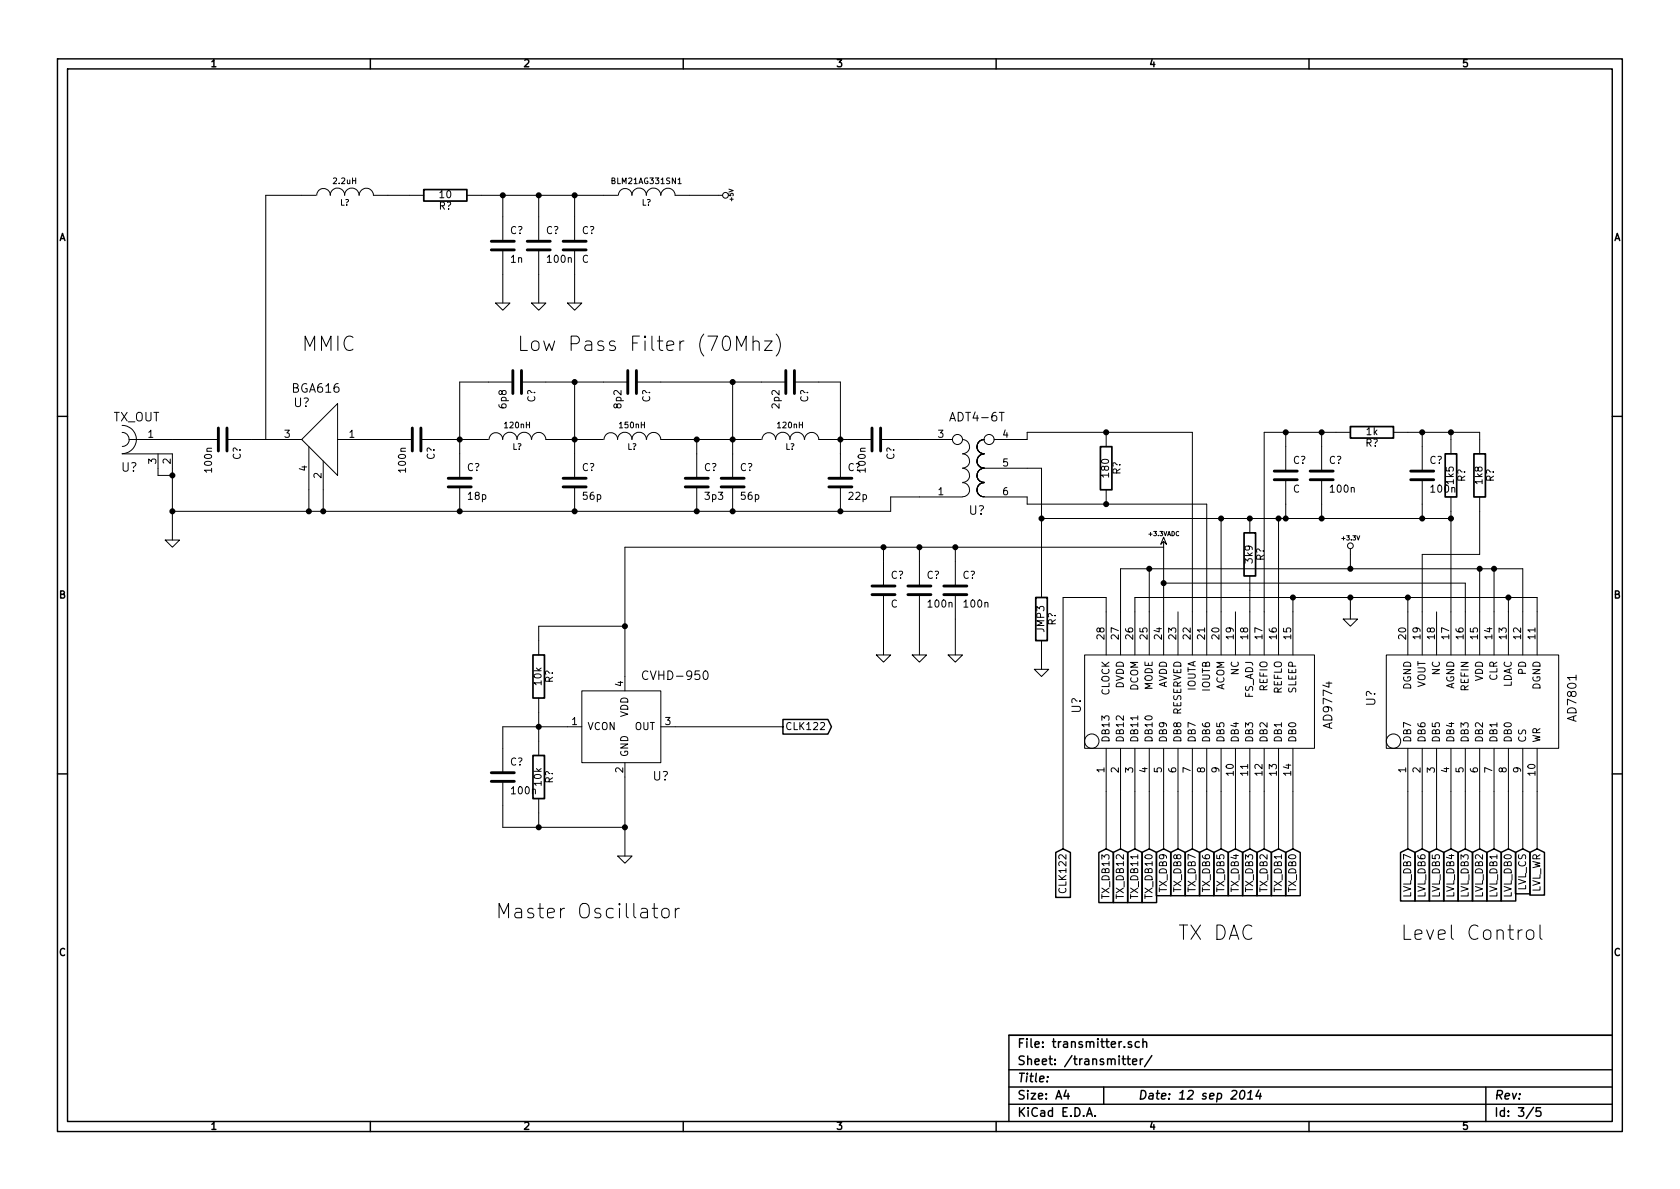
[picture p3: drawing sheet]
EESchema Schematic File Version 2
LIBS:power
LIBS:device
LIBS:transistors
LIBS:conn
LIBS:linear
LIBS:regul
LIBS:74xx
LIBS:cmos4000
LIBS:adc-dac
LIBS:memory
LIBS:xilinx
LIBS:special
LIBS:microcontrollers
LIBS:dsp
LIBS:microchip
LIBS:analog_switches
LIBS:motorola
LIBS:texas
LIBS:intel
LIBS:audio
LIBS:interface
LIBS:digital-audio
LIBS:philips
LIBS:display
LIBS:cypress
LIBS:siliconi
LIBS:opto
LIBS:atmel
LIBS:contrib
LIBS:valves
LIBS:sdr-cache
EELAYER 27 0
EELAYER END
$Descr A4 11693 8268
encoding utf-8
Sheet 3 5
Title ""
Date "12 sep 2014"
Rev ""
Comp ""
Comment1 ""
Comment2 ""
Comment3 ""
Comment4 ""
$EndDescr
Text Notes 3450 6400 0    100  ~ 0
Master Oscillator
Text GLabel 5450 5050 2    50   Output ~ 0
CLK122
Wire Wire Line
	4700 5050 5450 5050
Wire Wire Line
	4350 4350 3750 4350
Wire Wire Line
	3750 4350 3750 4450
Connection ~ 3750 5050
Connection ~ 3750 5750
Wire Wire Line
	3500 5600 3500 5750
Wire Wire Line
	3500 5750 4350 5750
Wire Wire Line
	4350 5400 4350 5950
Wire Wire Line
	4000 1900 4000 2100
Wire Wire Line
	3500 1900 3500 2100
Connection ~ 3750 1350
Wire Wire Line
	3750 1350 3750 1500
Wire Wire Line
	4800 1350 5000 1350
Wire Wire Line
	2700 1350 2850 1350
Connection ~ 1200 3550
Wire Wire Line
	1200 3750 1200 3250
Connection ~ 2150 3550
Wire Wire Line
	1200 3550 6200 3550
Connection ~ 3200 3550
Wire Wire Line
	2250 3550 2250 3400
Wire Wire Line
	1900 3050 1750 3050
Connection ~ 5100 2650
Wire Wire Line
	5100 3150 5100 2650
Connection ~ 4000 2650
Wire Wire Line
	4000 3150 4000 2650
Wire Wire Line
	3400 2650 3200 2650
Wire Wire Line
	3200 2650 3200 3150
Connection ~ 4000 3050
Connection ~ 5100 3050
Wire Wire Line
	3900 3050 4100 3050
Connection ~ 4000 3550
Connection ~ 5100 3550
Wire Wire Line
	5700 2650 5850 2650
Wire Wire Line
	5850 2650 5850 3150
Wire Wire Line
	5900 3050 5800 3050
Wire Wire Line
	6200 3550 6200 3450
Wire Wire Line
	6200 3450 6400 3450
Wire Wire Line
	7150 3450 7150 3500
Wire Wire Line
	7150 3500 8400 3500
Connection ~ 8950 3600
Wire Wire Line
	8950 3600 8950 3500
Connection ~ 9200 3000
Wire Wire Line
	9200 3000 9200 3100
Wire Wire Line
	8900 3600 8900 4250
Wire Wire Line
	7400 5900 7400 4150
Wire Wire Line
	7400 4150 7700 4150
Wire Wire Line
	7700 4150 7700 4250
Connection ~ 9900 3600
Wire Wire Line
	9900 3600 9900 3500
Connection ~ 10100 3000
Wire Wire Line
	10100 3050 10100 3000
Connection ~ 10100 3600
Wire Wire Line
	10100 4250 10100 3550
Connection ~ 8900 3600
Wire Wire Line
	10100 3600 7250 3600
Connection ~ 10400 3950
Wire Wire Line
	10400 3950 10400 4250
Wire Wire Line
	8000 4250 8000 3950
Wire Wire Line
	7800 4250 7800 3950
Connection ~ 10500 4150
Wire Wire Line
	10700 4250 10700 4150
Wire Wire Line
	10700 4150 7900 4150
Connection ~ 9000 4150
Wire Wire Line
	9800 4150 9800 4250
Wire Wire Line
	8400 3500 8400 4250
Wire Wire Line
	6400 4300 6400 4550
Connection ~ 6400 3800
Wire Wire Line
	6150 3800 6150 3900
Wire Wire Line
	6650 3900 6650 3800
Wire Wire Line
	8100 4250 8100 3800
Connection ~ 8500 3600
Connection ~ 7250 3600
Wire Wire Line
	8500 4250 8500 3600
Connection ~ 7700 3500
Wire Wire Line
	7250 4050 7250 3250
Wire Wire Line
	10600 5500 10600 5900
Wire Wire Line
	10400 5500 10400 5900
Wire Wire Line
	10200 5500 10200 5900
Wire Wire Line
	10000 5500 10000 5900
Wire Wire Line
	9800 5500 9800 5900
Wire Wire Line
	8900 5500 8900 5900
Wire Wire Line
	8700 5500 8700 5900
Wire Wire Line
	8500 5500 8500 5900
Wire Wire Line
	8300 5500 8300 5900
Wire Wire Line
	8100 5500 8100 5900
Wire Wire Line
	7900 5500 7900 5900
Wire Wire Line
	7700 5500 7700 5900
Wire Wire Line
	7800 5500 7800 5900
Wire Wire Line
	8000 5500 8000 5900
Wire Wire Line
	8200 5500 8200 5900
Wire Wire Line
	8400 5500 8400 5900
Wire Wire Line
	8600 5500 8600 5900
Wire Wire Line
	8800 5500 8800 5900
Wire Wire Line
	9000 5500 9000 5900
Wire Wire Line
	9900 5500 9900 5900
Wire Wire Line
	10100 5500 10100 5900
Wire Wire Line
	10300 5500 10300 5900
Wire Wire Line
	10500 5500 10500 5900
Wire Wire Line
	10700 5500 10700 5900
Wire Wire Line
	8300 4250 8300 3000
Connection ~ 7700 3000
Wire Wire Line
	8700 4100 8700 4250
Connection ~ 8700 3600
Wire Wire Line
	8100 4050 10200 4050
Wire Wire Line
	10200 4050 10200 4250
Connection ~ 8100 4050
Wire Wire Line
	6400 3800 6400 3900
Connection ~ 6650 3800
Wire Wire Line
	6650 4300 6650 4550
Wire Wire Line
	6150 4300 6150 4550
Wire Wire Line
	9000 4250 9000 4150
Wire Wire Line
	7900 4150 7900 4250
Wire Wire Line
	10500 4150 10500 4250
Connection ~ 9800 4150
Wire Wire Line
	9400 4150 9400 4300
Connection ~ 9400 4150
Wire Wire Line
	7800 3950 10600 3950
Wire Wire Line
	10600 3950 10600 4250
Connection ~ 8000 3950
Wire Wire Line
	10300 3950 10300 4250
Connection ~ 10300 3950
Wire Wire Line
	9900 4250 9900 3850
Wire Wire Line
	9900 3850 10300 3850
Wire Wire Line
	10300 3850 10300 3550
Wire Wire Line
	10300 3050 10300 3000
Wire Wire Line
	10300 3000 9800 3000
Wire Wire Line
	9900 3100 9900 3000
Connection ~ 9900 3000
Wire Wire Line
	8800 4250 8800 3000
Wire Wire Line
	8800 3000 9300 3000
Wire Wire Line
	9400 3950 9400 3850
Connection ~ 9400 3950
Wire Wire Line
	8950 3000 8950 3100
Connection ~ 8950 3000
Wire Wire Line
	9200 3600 9200 3500
Connection ~ 9200 3600
Wire Wire Line
	7250 4550 7250 4650
Wire Wire Line
	8300 3000 7150 3000
Wire Wire Line
	7150 3000 7150 3050
Wire Wire Line
	6300 3050 6400 3050
Connection ~ 5850 3050
Connection ~ 5850 3550
Connection ~ 4850 3550
Wire Wire Line
	3100 3050 3300 3050
Wire Wire Line
	4700 3050 5200 3050
Wire Wire Line
	4850 3150 4850 3050
Connection ~ 4850 3050
Connection ~ 3200 3050
Wire Wire Line
	3800 2650 4200 2650
Wire Wire Line
	4600 2650 5300 2650
Wire Wire Line
	2700 3050 2550 3050
Wire Wire Line
	1350 3050 1200 3050
Wire Wire Line
	2150 3550 2150 3400
Connection ~ 2250 3550
Wire Wire Line
	1100 3250 1100 3300
Wire Wire Line
	1100 3300 1200 3300
Connection ~ 1200 3300
Wire Wire Line
	1850 3050 1850 1350
Wire Wire Line
	1850 1350 2100 1350
Wire Wire Line
	4200 1350 3350 1350
Wire Wire Line
	4000 1500 4000 1350
Connection ~ 4000 1350
Wire Wire Line
	3500 1500 3500 1350
Connection ~ 3500 1350
Wire Wire Line
	3750 1900 3750 2100
Wire Wire Line
	7250 3250 7150 3250
Wire Wire Line
	3750 5750 3750 5650
Connection ~ 4350 5750
Wire Wire Line
	3500 5200 3500 5050
Wire Wire Line
	3500 5050 3950 5050
Wire Wire Line
	3750 4950 3750 5150
Wire Wire Line
	8100 3800 4350 3800
Wire Wire Line
	4350 3800 4350 4700
Connection ~ 4350 4350
Connection ~ 6150 3800
$Comp
L GND #PWR?
U 1 1
P 4350 5950
F 0 "#PWR?" H 4350 5950 30  0001 C CNN
F 1 "GND" H 4350 5880 30  0001 C CNN
F 2 "" H 4350 5950 60  0001 C CNN
F 3 "" H 4350 5950 60  0001 C CNN
	1    4350 5950
	1    0    0    -1  
$EndComp
$Comp
L C C?
U 1 1
P 3500 5400
F 0 "C?" H 3550 5500 50  0000 L CNN
F 1 "100n" H 3550 5300 50  0000 L CNN
F 2 "" H 3500 5400 60  0001 C CNN
F 3 "" H 3500 5400 60  0001 C CNN
	1    3500 5400
	1    0    0    -1  
$EndComp
$Comp
L R R?
U 1 1
P 3750 4700
F 0 "R?" V 3830 4700 50  0000 C CNN
F 1 "10k" V 3750 4700 50  0000 C CNN
F 2 "" H 3750 4700 60  0001 C CNN
F 3 "" H 3750 4700 60  0001 C CNN
	1    3750 4700
	1    0    0    -1  
$EndComp
$Comp
L R R?
U 1 1
P 3750 5400
F 0 "R?" V 3830 5400 50  0000 C CNN
F 1 "10k" V 3750 5400 50  0000 C CNN
F 2 "" H 3750 5400 60  0001 C CNN
F 3 "" H 3750 5400 60  0001 C CNN
	1    3750 5400
	1    0    0    -1  
$EndComp
$Comp
L CVHD-950 U?
U 1 1
P 4350 5050
F 0 "U?" H 4600 4700 60  0000 C CNN
F 1 "CVHD-950" H 4700 5400 60  0000 C CNN
F 2 "" H 4350 5050 60  0001 C CNN
F 3 "" H 4350 5050 60  0001 C CNN
	1    4350 5050
	1    0    0    -1  
$EndComp
Text Notes 2100 2450 0    100  ~ 0
MMIC
Text Notes 9750 6550 0    100  ~ 0
Level Control
Text Notes 8200 6550 0    100  ~ 0
TX DAC
Text Notes 3600 2450 0    100  ~ 0
Low Pass Filter (70Mhz)
$Comp
L GND #PWR?
U 1 1
P 4000 2100
F 0 "#PWR?" H 4000 2100 30  0001 C CNN
F 1 "GND" H 4000 2030 30  0001 C CNN
F 2 "" H 4000 2100 60  0001 C CNN
F 3 "" H 4000 2100 60  0001 C CNN
	1    4000 2100
	1    0    0    -1  
$EndComp
$Comp
L GND #PWR?
U 1 1
P 3750 2100
F 0 "#PWR?" H 3750 2100 30  0001 C CNN
F 1 "GND" H 3750 2030 30  0001 C CNN
F 2 "" H 3750 2100 60  0001 C CNN
F 3 "" H 3750 2100 60  0001 C CNN
	1    3750 2100
	1    0    0    -1  
$EndComp
$Comp
L GND #PWR?
U 1 1
P 3500 2100
F 0 "#PWR?" H 3500 2100 30  0001 C CNN
F 1 "GND" H 3500 2030 30  0001 C CNN
F 2 "" H 3500 2100 60  0001 C CNN
F 3 "" H 3500 2100 60  0001 C CNN
	1    3500 2100
	1    0    0    -1  
$EndComp
$Comp
L +5V #PWR?
U 1 1
P 5000 1350
F 0 "#PWR?" H 5000 1440 20  0001 C CNN
F 1 "+5V" H 5000 1440 30  0000 C CNN
F 2 "" H 5000 1350 60  0001 C CNN
F 3 "" H 5000 1350 60  0001 C CNN
	1    5000 1350
	0    1    1    0   
$EndComp
$Comp
L INDUCTOR L?
U 1 1
P 4500 1350
F 0 "L?" V 4450 1350 40  0000 C CNN
F 1 "BLM21AG331SN1" V 4600 1350 40  0000 C CNN
F 2 "" H 4500 1350 60  0001 C CNN
F 3 "" H 4500 1350 60  0001 C CNN
	1    4500 1350
	0    -1   -1   0   
$EndComp
$Comp
L C C?
U 1 1
P 4000 1700
F 0 "C?" H 4050 1800 50  0000 L CNN
F 1 "C" H 4050 1600 50  0000 L CNN
F 2 "" H 4000 1700 60  0001 C CNN
F 3 "" H 4000 1700 60  0001 C CNN
	1    4000 1700
	1    0    0    -1  
$EndComp
$Comp
L C C?
U 1 1
P 3750 1700
F 0 "C?" H 3800 1800 50  0000 L CNN
F 1 "100n" H 3800 1600 50  0000 L CNN
F 2 "" H 3750 1700 60  0001 C CNN
F 3 "" H 3750 1700 60  0001 C CNN
	1    3750 1700
	1    0    0    -1  
$EndComp
$Comp
L C C?
U 1 1
P 3500 1700
F 0 "C?" H 3550 1800 50  0000 L CNN
F 1 "1n" H 3550 1600 50  0000 L CNN
F 2 "" H 3500 1700 60  0001 C CNN
F 3 "" H 3500 1700 60  0001 C CNN
	1    3500 1700
	1    0    0    -1  
$EndComp
$Comp
L R R?
U 1 1
P 3100 1350
F 0 "R?" V 3180 1350 50  0000 C CNN
F 1 "10" V 3100 1350 50  0000 C CNN
F 2 "" H 3100 1350 60  0001 C CNN
F 3 "" H 3100 1350 60  0001 C CNN
	1    3100 1350
	0    1    1    0   
$EndComp
$Comp
L INDUCTOR L?
U 1 1
P 2400 1350
F 0 "L?" V 2350 1350 40  0000 C CNN
F 1 "2.2uH" V 2500 1350 40  0000 C CNN
F 2 "" H 2400 1350 60  0001 C CNN
F 3 "" H 2400 1350 60  0001 C CNN
	1    2400 1350
	0    -1   -1   0   
$EndComp
$Comp
L GND #PWR?
U 1 1
P 1200 3750
F 0 "#PWR?" H 1200 3750 30  0001 C CNN
F 1 "GND" H 1200 3680 30  0001 C CNN
F 2 "" H 1200 3750 60  0001 C CNN
F 3 "" H 1200 3750 60  0001 C CNN
	1    1200 3750
	1    0    0    -1  
$EndComp
$Comp
L SMA U?
U 1 1
P 950 3050
F 0 "U?" H 900 2850 60  0000 C CNN
F 1 "TX_OUT" H 950 3200 60  0000 C CNN
F 2 "" H 950 3050 60  0001 C CNN
F 3 "" H 950 3050 60  0001 C CNN
	1    950  3050
	1    0    0    -1  
$EndComp
$Comp
L C C?
U 1 1
P 1550 3050
F 0 "C?" H 1600 3150 50  0000 L CNN
F 1 "100n" H 1600 2950 50  0000 L CNN
F 2 "" H 1550 3050 60  0001 C CNN
F 3 "" H 1550 3050 60  0001 C CNN
	1    1550 3050
	0    1    1    0   
$EndComp
$Comp
L BGA616 U?
U 1 1
P 2250 3050
F 0 "U?" H 2100 3300 60  0000 C CNN
F 1 "BGA616" H 2200 3400 60  0000 C CNN
F 2 "" H 2250 3050 60  0001 C CNN
F 3 "" H 2250 3050 60  0001 C CNN
	1    2250 3050
	1    0    0    -1  
$EndComp
$Comp
L C C?
U 1 1
P 2900 3050
F 0 "C?" H 2950 3150 50  0000 L CNN
F 1 "100n" H 2950 2950 50  0000 L CNN
F 2 "" H 2900 3050 60  0001 C CNN
F 3 "" H 2900 3050 60  0001 C CNN
	1    2900 3050
	0    1    1    0   
$EndComp
$Comp
L C C?
U 1 1
P 3200 3350
F 0 "C?" H 3250 3450 50  0000 L CNN
F 1 "18p" H 3250 3250 50  0000 L CNN
F 2 "" H 3200 3350 60  0001 C CNN
F 3 "" H 3200 3350 60  0001 C CNN
	1    3200 3350
	1    0    0    -1  
$EndComp
$Comp
L C C?
U 1 1
P 3600 2650
F 0 "C?" H 3650 2750 50  0000 L CNN
F 1 "6p8" H 3650 2550 50  0000 L CNN
F 2 "" H 3600 2650 60  0001 C CNN
F 3 "" H 3600 2650 60  0001 C CNN
	1    3600 2650
	0    1    1    0   
$EndComp
$Comp
L C C?
U 1 1
P 4400 2650
F 0 "C?" H 4450 2750 50  0000 L CNN
F 1 "8p2" H 4450 2550 50  0000 L CNN
F 2 "" H 4400 2650 60  0001 C CNN
F 3 "" H 4400 2650 60  0001 C CNN
	1    4400 2650
	0    1    1    0   
$EndComp
$Comp
L C C?
U 1 1
P 5500 2650
F 0 "C?" H 5550 2750 50  0000 L CNN
F 1 "2p2" H 5550 2550 50  0000 L CNN
F 2 "" H 5500 2650 60  0001 C CNN
F 3 "" H 5500 2650 60  0001 C CNN
	1    5500 2650
	0    1    1    0   
$EndComp
$Comp
L C C?
U 1 1
P 5850 3350
F 0 "C?" H 5900 3450 50  0000 L CNN
F 1 "22p" H 5900 3250 50  0000 L CNN
F 2 "" H 5850 3350 60  0001 C CNN
F 3 "" H 5850 3350 60  0001 C CNN
	1    5850 3350
	1    0    0    -1  
$EndComp
$Comp
L C C?
U 1 1
P 4000 3350
F 0 "C?" H 4050 3450 50  0000 L CNN
F 1 "56p" H 4050 3250 50  0000 L CNN
F 2 "" H 4000 3350 60  0001 C CNN
F 3 "" H 4000 3350 60  0001 C CNN
	1    4000 3350
	1    0    0    -1  
$EndComp
$Comp
L INDUCTOR L?
U 1 1
P 3600 3050
F 0 "L?" V 3550 3050 40  0000 C CNN
F 1 "120nH" V 3700 3050 40  0000 C CNN
F 2 "" H 3600 3050 60  0001 C CNN
F 3 "" H 3600 3050 60  0001 C CNN
	1    3600 3050
	0    -1   -1   0   
$EndComp
$Comp
L INDUCTOR L?
U 1 1
P 4400 3050
F 0 "L?" V 4350 3050 40  0000 C CNN
F 1 "150nH" V 4500 3050 40  0000 C CNN
F 2 "" H 4400 3050 60  0001 C CNN
F 3 "" H 4400 3050 60  0001 C CNN
	1    4400 3050
	0    -1   -1   0   
$EndComp
$Comp
L C C?
U 1 1
P 4850 3350
F 0 "C?" H 4900 3450 50  0000 L CNN
F 1 "3p3" H 4900 3250 50  0000 L CNN
F 2 "" H 4850 3350 60  0001 C CNN
F 3 "" H 4850 3350 60  0001 C CNN
	1    4850 3350
	1    0    0    -1  
$EndComp
$Comp
L C C?
U 1 1
P 5100 3350
F 0 "C?" H 5150 3450 50  0000 L CNN
F 1 "56p" H 5150 3250 50  0000 L CNN
F 2 "" H 5100 3350 60  0001 C CNN
F 3 "" H 5100 3350 60  0001 C CNN
	1    5100 3350
	1    0    0    -1  
$EndComp
$Comp
L INDUCTOR L?
U 1 1
P 5500 3050
F 0 "L?" V 5450 3050 40  0000 C CNN
F 1 "120nH" V 5600 3050 40  0000 C CNN
F 2 "" H 5500 3050 60  0001 C CNN
F 3 "" H 5500 3050 60  0001 C CNN
	1    5500 3050
	0    -1   -1   0   
$EndComp
$Comp
L C C?
U 1 1
P 6100 3050
F 0 "C?" H 6150 3150 50  0000 L CNN
F 1 "100n" H 6150 2950 50  0000 L CNN
F 2 "" H 6100 3050 60  0001 C CNN
F 3 "" H 6100 3050 60  0001 C CNN
	1    6100 3050
	0    1    1    0   
$EndComp
$Comp
L +3.3V #PWR?
U 1 1
P 9400 3850
F 0 "#PWR?" H 9400 3810 30  0001 C CNN
F 1 "+3.3V" H 9400 3960 30  0000 C CNN
F 2 "" H 9400 3850 60  0001 C CNN
F 3 "" H 9400 3850 60  0001 C CNN
	1    9400 3850
	1    0    0    -1  
$EndComp
Text GLabel 7400 5900 3    50   Input ~ 0
CLK122
$Comp
L C C?
U 1 1
P 8950 3300
F 0 "C?" H 9000 3400 50  0000 L CNN
F 1 "C" H 9000 3200 50  0000 L CNN
F 2 "" H 8950 3300 60  0001 C CNN
F 3 "" H 8950 3300 60  0001 C CNN
	1    8950 3300
	1    0    0    -1  
$EndComp
$Comp
L C C?
U 1 1
P 9200 3300
F 0 "C?" H 9250 3400 50  0000 L CNN
F 1 "100n" H 9250 3200 50  0000 L CNN
F 2 "" H 9200 3300 60  0001 C CNN
F 3 "" H 9200 3300 60  0001 C CNN
	1    9200 3300
	1    0    0    -1  
$EndComp
$Comp
L R R?
U 1 1
P 9550 3000
F 0 "R?" V 9630 3000 50  0000 C CNN
F 1 "1k" V 9550 3000 50  0000 C CNN
F 2 "" H 9550 3000 60  0001 C CNN
F 3 "" H 9550 3000 60  0001 C CNN
	1    9550 3000
	0    1    1    0   
$EndComp
$Comp
L C C?
U 1 1
P 9900 3300
F 0 "C?" H 9950 3400 50  0000 L CNN
F 1 "100n" H 9950 3200 50  0000 L CNN
F 2 "" H 9900 3300 60  0001 C CNN
F 3 "" H 9900 3300 60  0001 C CNN
	1    9900 3300
	1    0    0    -1  
$EndComp
$Comp
L R R?
U 1 1
P 10100 3300
F 0 "R?" V 10180 3300 50  0000 C CNN
F 1 "1k5" V 10100 3300 50  0000 C CNN
F 2 "" H 10100 3300 60  0001 C CNN
F 3 "" H 10100 3300 60  0001 C CNN
	1    10100 3300
	1    0    0    -1  
$EndComp
$Comp
L R R?
U 1 1
P 10300 3300
F 0 "R?" V 10380 3300 50  0000 C CNN
F 1 "1k8" V 10300 3300 50  0000 C CNN
F 2 "" H 10300 3300 60  0001 C CNN
F 3 "" H 10300 3300 60  0001 C CNN
	1    10300 3300
	1    0    0    -1  
$EndComp
$Comp
L GND #PWR?
U 1 1
P 9400 4300
F 0 "#PWR?" H 9400 4300 30  0001 C CNN
F 1 "GND" H 9400 4230 30  0001 C CNN
F 2 "" H 9400 4300 60  0001 C CNN
F 3 "" H 9400 4300 60  0001 C CNN
	1    9400 4300
	1    0    0    -1  
$EndComp
$Comp
L GND #PWR?
U 1 1
P 6150 4550
F 0 "#PWR?" H 6150 4550 30  0001 C CNN
F 1 "GND" H 6150 4480 30  0001 C CNN
F 2 "" H 6150 4550 60  0001 C CNN
F 3 "" H 6150 4550 60  0001 C CNN
	1    6150 4550
	1    0    0    -1  
$EndComp
$Comp
L GND #PWR?
U 1 1
P 6400 4550
F 0 "#PWR?" H 6400 4550 30  0001 C CNN
F 1 "GND" H 6400 4480 30  0001 C CNN
F 2 "" H 6400 4550 60  0001 C CNN
F 3 "" H 6400 4550 60  0001 C CNN
	1    6400 4550
	1    0    0    -1  
$EndComp
$Comp
L GND #PWR?
U 1 1
P 6650 4550
F 0 "#PWR?" H 6650 4550 30  0001 C CNN
F 1 "GND" H 6650 4480 30  0001 C CNN
F 2 "" H 6650 4550 60  0001 C CNN
F 3 "" H 6650 4550 60  0001 C CNN
	1    6650 4550
	1    0    0    -1  
$EndComp
$Comp
L C C?
U 1 1
P 6150 4100
F 0 "C?" H 6200 4200 50  0000 L CNN
F 1 "C" H 6200 4000 50  0000 L CNN
F 2 "" H 6150 4100 60  0001 C CNN
F 3 "" H 6150 4100 60  0001 C CNN
	1    6150 4100
	1    0    0    -1  
$EndComp
$Comp
L C C?
U 1 1
P 6400 4100
F 0 "C?" H 6450 4200 50  0000 L CNN
F 1 "100n" H 6450 4000 50  0000 L CNN
F 2 "" H 6400 4100 60  0001 C CNN
F 3 "" H 6400 4100 60  0001 C CNN
	1    6400 4100
	1    0    0    -1  
$EndComp
$Comp
L C C?
U 1 1
P 6650 4100
F 0 "C?" H 6700 4200 50  0000 L CNN
F 1 "100n" H 6700 4000 50  0000 L CNN
F 2 "" H 6650 4100 60  0001 C CNN
F 3 "" H 6650 4100 60  0001 C CNN
	1    6650 4100
	1    0    0    -1  
$EndComp
$Comp
L +3.3VADC #PWR?
U 1 1
P 8100 3800
F 0 "#PWR?" H 8100 3920 20  0001 C CNN
F 1 "+3.3VADC" H 8100 3890 30  0000 C CNN
F 2 "" H 8100 3800 60  0001 C CNN
F 3 "" H 8100 3800 60  0001 C CNN
	1    8100 3800
	1    0    0    -1  
$EndComp
$Comp
L R R?
U 1 1
P 8700 3850
F 0 "R?" V 8780 3850 50  0000 C CNN
F 1 "3k9" V 8700 3850 50  0000 C CNN
F 2 "" H 8700 3850 60  0001 C CNN
F 3 "" H 8700 3850 60  0001 C CNN
	1    8700 3850
	1    0    0    -1  
$EndComp
$Comp
L R R?
U 1 1
P 7700 3250
F 0 "R?" V 7780 3250 50  0000 C CNN
F 1 "180" V 7700 3250 50  0000 C CNN
F 2 "" H 7700 3250 60  0001 C CNN
F 3 "" H 7700 3250 60  0001 C CNN
	1    7700 3250
	1    0    0    -1  
$EndComp
$Comp
L GND #PWR?
U 1 1
P 7250 4650
F 0 "#PWR?" H 7250 4650 30  0001 C CNN
F 1 "GND" H 7250 4580 30  0001 C CNN
F 2 "" H 7250 4650 60  0001 C CNN
F 3 "" H 7250 4650 60  0001 C CNN
	1    7250 4650
	1    0    0    -1  
$EndComp
$Comp
L R R?
U 1 1
P 7250 4300
F 0 "R?" V 7330 4300 50  0000 C CNN
F 1 "JMP3" V 7250 4300 50  0000 C CNN
F 2 "" H 7250 4300 60  0001 C CNN
F 3 "" H 7250 4300 60  0001 C CNN
	1    7250 4300
	1    0    0    -1  
$EndComp
Text GLabel 10700 5900 3    50   Input ~ 0
LVL_WR
Text GLabel 10600 5900 3    50   Input ~ 0
LVL_CS
Text GLabel 10500 5900 3    50   Input ~ 0
LVL_DB0
Text GLabel 10400 5900 3    50   Input ~ 0
LVL_DB1
Text GLabel 10300 5900 3    50   Input ~ 0
LVL_DB2
Text GLabel 10200 5900 3    50   Input ~ 0
LVL_DB3
Text GLabel 10100 5900 3    50   Input ~ 0
LVL_DB4
Text GLabel 10000 5900 3    50   Input ~ 0
LVL_DB5
Text GLabel 9900 5900 3    50   Input ~ 0
LVL_DB6
Text GLabel 9800 5900 3    50   Input ~ 0
LVL_DB7
Text GLabel 9000 5900 3    50   Input ~ 0
TX_DB0
Text GLabel 8900 5900 3    50   Input ~ 0
TX_DB1
Text GLabel 8800 5900 3    50   Input ~ 0
TX_DB2
Text GLabel 8700 5900 3    50   Input ~ 0
TX_DB3
Text GLabel 8600 5900 3    50   Input ~ 0
TX_DB4
Text GLabel 8500 5900 3    50   Input ~ 0
TX_DB5
Text GLabel 8400 5900 3    50   Input ~ 0
TX_DB6
Text GLabel 8300 5900 3    50   Input ~ 0
TX_DB7
Text GLabel 8200 5900 3    50   Input ~ 0
TX_DB8
Text GLabel 8100 5900 3    50   Input ~ 0
TX_DB9
Text GLabel 8000 5900 3    50   Input ~ 0
TX_DB10
Text GLabel 7900 5900 3    50   Input ~ 0
TX_DB11
Text GLabel 7800 5900 3    50   Input ~ 0
TX_DB12
Text GLabel 7700 5900 3    50   Input ~ 0
TX_DB13
$Comp
L ADT4-6T U?
U 1 1
P 6750 3250
F 0 "U?" H 6800 2950 60  0000 C CNN
F 1 "ADT4-6T" H 6800 3600 60  0000 C CNN
F 2 "~" H 6600 2750 60  0000 C CNN
F 3 "~" H 6600 2750 60  0000 C CNN
	1    6750 3250
	1    0    0    -1  
$EndComp
$Comp
L AD7801 U?
U 1 1
P 10250 4850
F 0 "U?" V 9550 4850 60  0000 C CNN
F 1 "AD7801" V 10950 4850 60  0000 C CNN
F 2 "" H 10250 4850 60  0001 C CNN
F 3 "" H 10250 4850 60  0001 C CNN
	1    10250 4850
	1    0    0    -1  
$EndComp
$Comp
L AD9774 U?
U 1 1
P 8350 4900
F 0 "U?" V 7500 4900 60  0000 C CNN
F 1 "AD9774" V 9250 4900 60  0000 C CNN
F 2 "" H 8350 4900 60  0001 C CNN
F 3 "" H 8350 4900 60  0001 C CNN
	1    8350 4900
	1    0    0    -1  
$EndComp
$EndSCHEMATC
